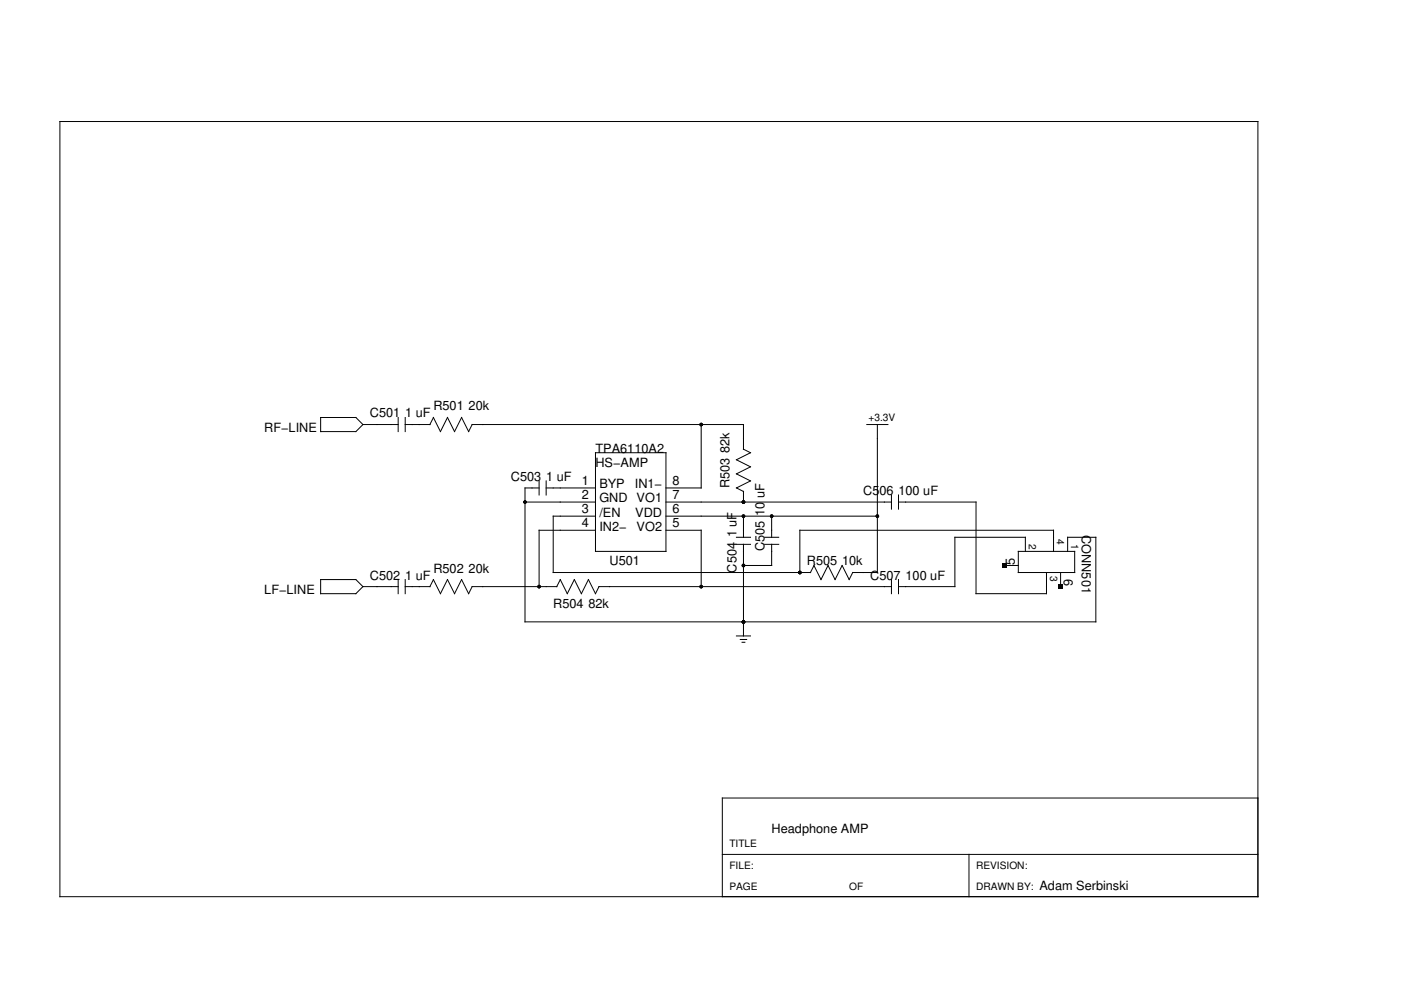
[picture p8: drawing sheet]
<svg xmlns="http://www.w3.org/2000/svg" width="297mm" height="210mm" viewBox="0 0 297 210" stroke-linecap="round" stroke-linejoin="round" font-family="sans-serif">
<g fill="none" stroke="#000" stroke-width=".21">
<path d="M12.7 25.8h254v164.3h-254zM68 88.5h7.5l1.4 1.5-1.4 1.5h-7.5zM76.9 90h7.5M84.4 88.5v3M85.9 88.5v3M85.9 90h5.3M91.1 90l.8-1.5 1.5 3 1.5-3 1.5 3 1.5-3 1.5 3 .7-1.5h57.5v5.2l1.5 .8-3 1.5 3 1.5-3 1.5 3 1.5-3 1.5 1.5 .7M126.3 96h14.9v20.9h-14.9zM148.7 90v13.5h-7.5M183.8 90h4.5M186 90v31.4h-5.2l-.8 1.5-1.5-3-1.4 3-1.5-3-1.5 3-1.5-3-.7 1.5h-54.6v-12h9M111.3 106.4h15"/>
<path d="M114.3 103.5h-3v28.3h121v-17.9h-5.9v3M114.3 102v3M115.8 103.5h10.5M115.8 102v3M126.3 112.4h-12v12M141.2 106.4h47.8M141.2 109.4h44.8M141.2 112.4h7.5v12M156.1 113.9h3M156.1 115.4h3M157.6 104.2v2.2M157.6 109.4v4.5"/>
<path d="M157.6 115.4v19.4M162.1 113.9h3M162.1 115.4h3M163.6 109.4v4.5M163.6 115.4v4.5h-6M189 105v2.9M190.5 106.4h16.4v19.5h15v-4.5M190.5 105v2.9M212.9 119.9h3M215.9 116.9h12v4.5h-12zM217.4 116.9v-3h-14.9v10.5h-12M223.4 116.9v-4.5h-53.8v9"/>
<path d="M68 122.9h7.5l1.4 1.5-1.4 1.5h-7.5zM76.9 124.4h7.5M84.4 122.9v3M85.9 122.9v3M85.9 124.4h5.3M91.1 124.4l.8-1.5 1.5 3 1.5-3 1.5 3 1.5-3 1.5 3 .7-1.5h18l.7-1.5 1.5 3 1.5-3 1.5 3 1.5-3 1.5 3 .7-1.5h62M156.1 134.8h3M157 135.6h1.3M157.3 136.2h.6M189 122.9v3M190.5 122.9v3M224.9 121.4v3"/>
<path d="M266.7 169.2h-113.6v20.9M153.1 181.2h113.6M205.4 181.2v8.9"/>
</g>
<g fill="#000">
<path d="M212.5 119.4h.9v.9h-.9zM224.4 123.9h.9v.9h-.9z"/>
<circle cx="148.7" cy="90" r=".37"/>
<circle cx="111.3" cy="106.4" r=".37"/>
<circle cx="157.6" cy="109.4" r=".37"/>
<circle cx="157.6" cy="119.9" r=".37"/>
<circle cx="157.6" cy="106.4" r=".37"/>
<circle cx="163.6" cy="109.4" r=".37"/>
<circle cx="186" cy="109.4" r=".37"/>
<circle cx="114.3" cy="124.4" r=".37"/>
<circle cx="148.7" cy="124.4" r=".37"/>
<circle cx="157.6" cy="131.8" r=".37"/>
<circle cx="169.6" cy="121.4" r=".37"/>
</g>
<g font-size="2.7">
<text x="78.4" y="88.5">C501 1 uF</text>
<text x="91.9" y="87">R501 20k</text>
<text x="56" y="91.5">RF−LINE</text>
<text x="126.3" y="96">TPA6110A2</text>
<text x="108.3" y="102">C503 1 uF</text>
<text x="126.3" y="99">HS−AMP</text>
<text x="123.3" y="102.8">1</text>
<text x="123.3" y="105.8">2</text>
<text x="127.1" y="103.5">BYP</text>
<text x="127.1" y="106.5">GND</text>
<text x="134.6" y="103.5">IN1−</text>
<text x="135" y="106.5">VO1</text>
<text x="142.6" y="102.8">8</text>
<text x="142.6" y="105.8">7</text>
<text x="154.6" y="103.5" transform="rotate(-90 154.6 103.5)">R503 82k</text>
<text x="183" y="105">C506 100 uF</text>
<text x="123.3" y="108.8">3</text>
<text x="123.3" y="111.8">4</text>
<text x="127.1" y="109.5">/EN</text>
<text x="127.1" y="112.5">IN2−</text>
<text x="134.7" y="109.5">VDD</text>
<text x="135" y="112.5">VO2</text>
<text x="142.6" y="108.8">6</text>
<text x="142.6" y="111.8">5</text>
<text x="229.3" y="113.4" transform="rotate(90 229.3 113.4)">CONN501</text>
<text x="129.2" y="119.9">U501</text>
<text x="162.1" y="116.9" transform="rotate(-90 162.1 116.9)">C505 10 uF</text>
<text x="171.1" y="119.9">R505 10k</text>
<text x="215.2" y="119.8" transform="rotate(-90 215.2 119.8)">5</text>
<text x="56" y="125.9">LF−LINE</text>
<text x="78.4" y="122.9">C502 1 uF</text>
<text x="91.9" y="121.4">R502 20k</text>
<text x="156.1" y="121.4" transform="rotate(-90 156.1 121.4)">C504 1 uF</text>
<text x="184.5" y="122.9">C507 100 uF</text>
<text x="225.5" y="122.8" transform="rotate(90 225.5 122.8)">6</text>
<text x="117.3" y="128.9">R504 82k</text>
<text x="163.6" y="176.7">Headphone AMP</text>
<text x="220.4" y="188.6">Adam Serbinski</text>
</g>
<g font-size="2.2">
<text x="184.1" y="89.3">+3.3V</text>
<text x="218.1" y="115.4" transform="rotate(90 218.1 115.4)">2</text>
<text x="224" y="114.3" transform="rotate(90 224 114.3)">4</text>
<text x="227.1" y="115.4" transform="rotate(90 227.1 115.4)">1</text>
<text x="222.6" y="122.1" transform="rotate(90 222.6 122.1)">3</text>
<text x="154.6" y="179.7">TITLE</text>
<text x="154.6" y="184.1">FILE:</text>
<text x="206.9" y="184.1">REVISION:</text>
<text x="154.6" y="188.6">PAGE</text>
<text x="180" y="188.6">OF</text>
<text x="206.9" y="188.6">DRAWN BY:</text>
</g>
</svg>
